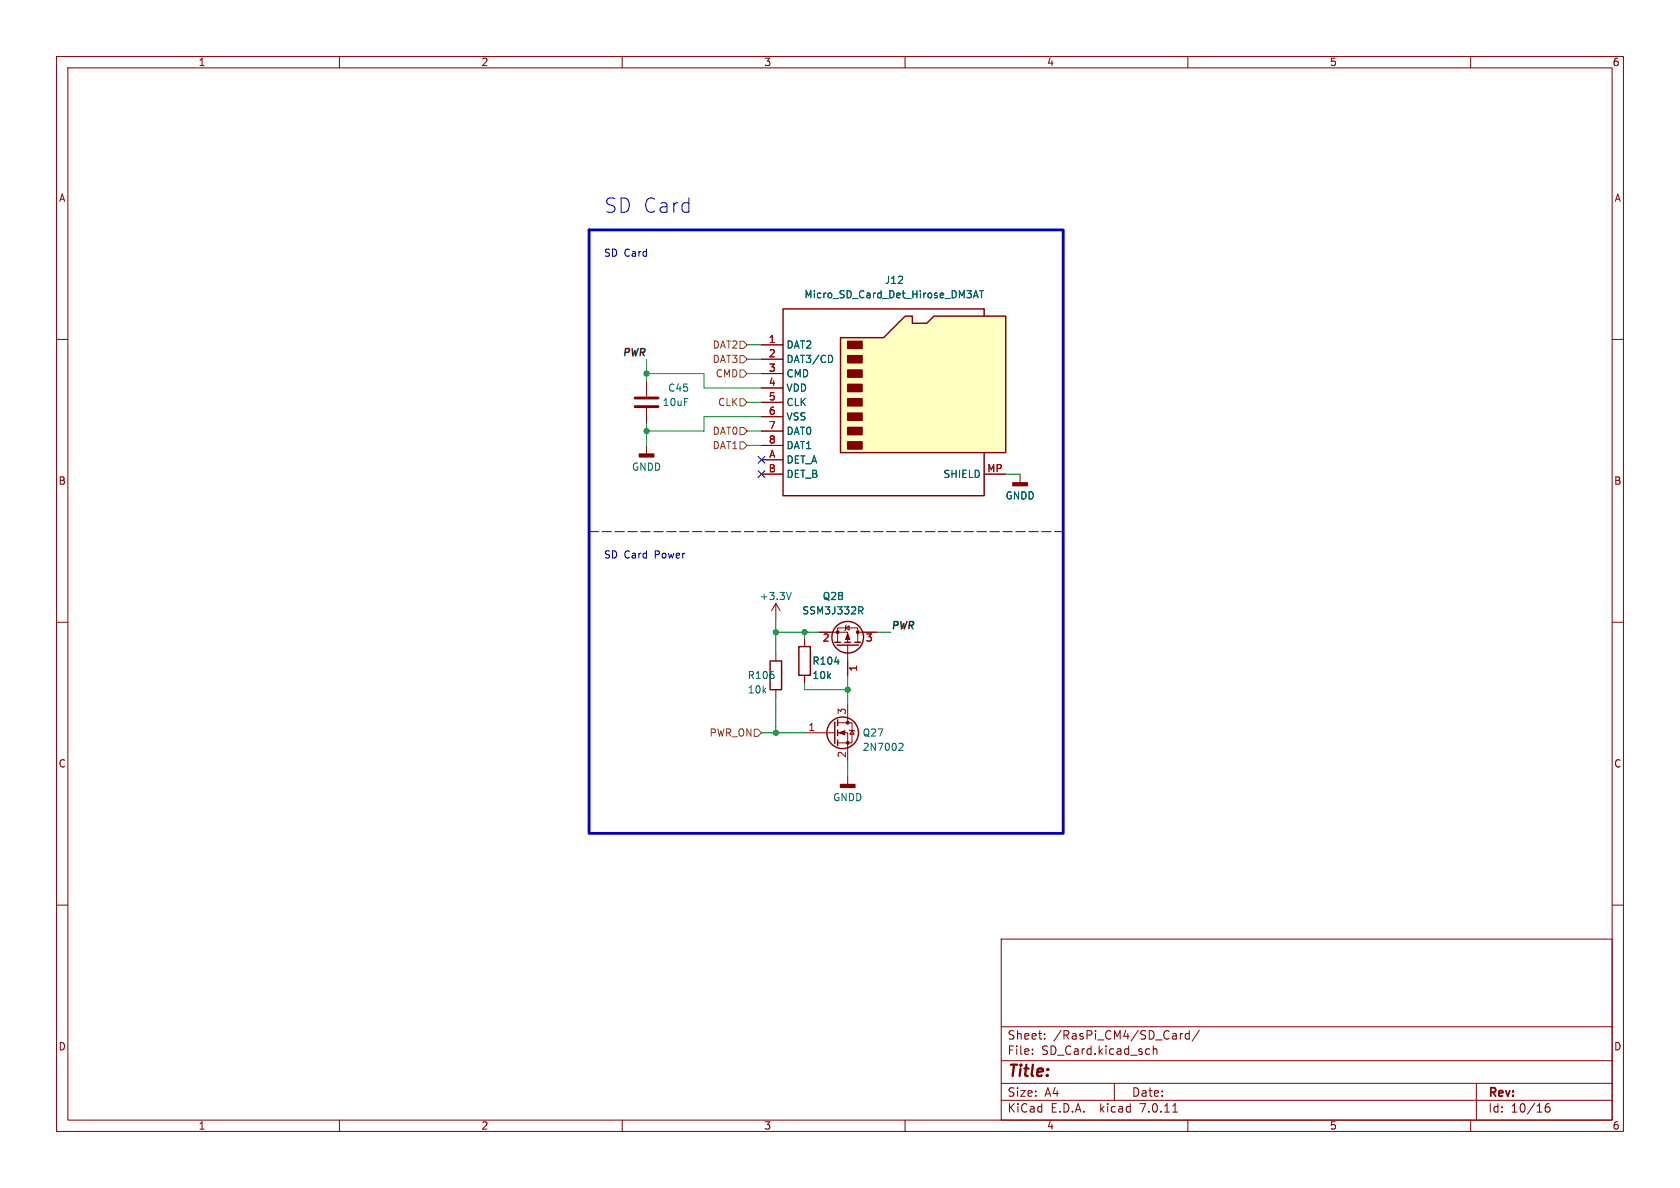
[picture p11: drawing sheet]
<svg xmlns="http://www.w3.org/2000/svg" width="297mm" height="210mm" viewBox="0 0 297 210" stroke-linecap="round" stroke-linejoin="round" font-family="sans-serif">
<g fill="none" stroke="#840000" stroke-width=".18">
<path d="M10 10h277v190h-277zM12 12h273v186h-273zM60 10v2M110 10v2M160 10v2M210 10v2M260 10v2M10 60h2M285 60h2M114.3 67.3v2.8M114.3 72.1v2.8M114.3 78.7v1.6"/>
<path d="M180.3 83.8v1.5M10 110h2M137.2 106.7v2.5M137.2 115.6v1.2M137.2 106.7l-.8 1.3M137.2 106.7l.7 1.3M142.2 113v1.3M142.2 119.4v1.3M144.8 111.8h5.1v1.7M148.1 113.5v-2.5h3.5v2.5M149.5 111l.6-.4v.8zM149.6 110.5l-.1 .1v.8l-.1 .1"/>
<path d="M149.9 114v5.4M151.6 111.8h3.3M285 110h2M137.2 121.9v1.3M142.2 129.5h5.4M148.1 129.5h1.8v5.1M148.1 127.8h2.5v3.5h-2.5M149.9 124.5v3.3M149.9 137.2v1.5M150.1 129l.1 .2h.8l.1 .1M150.6 129.2l.4 .6h-.8zM10 160h2"/>
<path d="M285 160h2M177 166h108v32h-108zM60 198v2M110 198v2M160 198v2M177 194.5h108M177 191.5h108M177 187.5h108M177 181.5h108M182.5 186.3v.1M182.5 185.5v.1M184.7 183.6v.1"/>
<path d="M184.7 182.8v.1M197 191.5v3M203.1 185.4l.1 .1M203.2 186.3l-.1 .1M203.9 184.9v1.5M203.9 185.5l.2-.1 .4 .1v.9M207.3 196.6h.9M208.7 182.7v1M209.1 182.7l-.3 .1-.1 .2M210 198v2M210.2 182.8l-.4-.1-.3 .3v.4l.2 .2h.5M210.2 182.2v1.5"/>
<path d="M212 182.1l-1.3 2M260 198v2M261 191.5v6.5M273.9 195.1a.59 .59 0 0 0-.7 .6v.6l.1 .2 .4 .1 .3-.1v-.5l-.1-.3h-.4l-.3 .3"/>
</g>
<g fill="#840000" stroke="#840000" stroke-width=".25">
<path d="M113 80.3h2.6v.5h-2.6z"/>
<path d="M179.1 85.3h2.5v.6h-2.5z"/>
<path d="M148.6 138.7h2.5v.5h-2.5z"/>
</g>
<g fill="none" stroke="#840000" stroke-width=".25">
<path d="M136.1 116.8h2.1v5.1h-2.1zM141.2 114.3h2.1v5.1h-2.1zM147.6 113.5h1M148 114h3.8M149.4 113.5h1M151.1 113.5h1M147.6 127.6v3.8M148.1 127.3v1M148.1 129v1M148.1 130.8v1"/>
<circle cx="149.9" cy="112.6" r="2.79"/>
<circle cx="149" cy="129.5" r="2.79"/>
</g>
<path d="M139.9 104.7l-.4 1.3M147.6 117h.7M151.8 107.3h.5l.3 .2-.2 .4h-.6M152.1 107.9l.5 .6M159.1 131.4l.4 .1 .1 .3-.7 .9h.7" fill="none" stroke="#006464" stroke-width=".18"/>
<path d="M112.3 70.4h4M112.3 71.9h4" fill="none" stroke="#840000" stroke-width=".51"/>
<g fill="#840000" stroke="#840000" stroke-width=".18">
<path d="M149.9 112l.3 1h-.7z"/>
<path d="M148.3 129.5l1.1-.3v.7z"/>
<circle cx="148.1" cy="111.8" r=".25"/>
<circle cx="151.6" cy="111.8" r=".25"/>
<circle cx="149.9" cy="131.3" r=".25"/>
<circle cx="149.9" cy="127.8" r=".25"/>
</g>
<path d="M148.6 59.7h7.6l3.8-3.8h1.3v1.3h2.5l1.3-1.3h12.7v24.1h-29.2z" fill="#ffffc2"/>
<g fill="#840000" stroke="#840000" stroke-width=".25">
<path d="M149.9 78.1h2.5v1.3h-2.5z"/>
<path d="M149.9 75.6h2.5v1.2h-2.5z"/>
<path d="M149.9 73h2.5v1.3h-2.5z"/>
<path d="M149.9 70.5h2.5v1.3h-2.5z"/>
<path d="M149.9 67.9h2.5v1.3h-2.5z"/>
<path d="M149.9 65.4h2.5v1.3h-2.5z"/>
<path d="M149.9 62.9h2.5v1.2h-2.5z"/>
<path d="M149.9 60.3h2.5v1.3h-2.5z"/>
</g>
<path d="M148.6 59.7h7.6l3.8-3.8h1.3v1.3h2.5l1.3-1.3h12.7v24.1h-29.2zM174 55.9v-1.3h-35.6v33h35.6v-7.6" fill="none" stroke="#840000" stroke-width=".25"/>
<g fill="none" stroke="#840000" stroke-width=".18">
<path d="M134.6 61h3.8M134.6 63.5h3.8M134.6 66h3.8M134.6 68.6h3.8M134.6 71.1h3.8M134.6 73.7h3.8M134.6 76.2h3.8M134.6 78.7h3.8M134.6 81.3h3.8M134.6 83.8h3.8M174 83.8h3.8M142.2 113v1.3"/>
<path d="M142.2 119.4v1.3M144.8 111.8h2.5M149.9 116.8v2.6M152.4 111.8h2.5"/>
</g>
<path d="M172.1 52.6l.4-1.2 .4 1.2M172.2 52.3h.6M173.2 51.4h.7M173.5 51.4v1.2M147 62.9l.2 .5-.2 .6M147.6 117h.7M151.8 107.3h.5l.3 .2-.2 .4h-.6M152.1 107.9l.5 .6" fill="none" stroke="#006464" stroke-width=".18"/>
<path d="M130.8 75.6h.6l.7 .6-.7 .6h-.6zM130.8 78.1h.6l.7 .6-.7 .7h-.6zM130.8 70.5h.6l.7 .6-.7 .7h-.6zM130.8 65.4h.6l.7 .6-.7 .7h-.6zM130.8 60.3h.6l.7 .7-.7 .6h-.6zM130.8 62.9h.6l.7 .6-.7 .6h-.6zM133.3 128.9h.7l.6 .6-.6 .7h-.7z" fill="none" stroke="#725600" stroke-width=".18"/>
<path d="M104.1 40.6h83.9v106.7h-83.9z" fill="none" stroke="#0000c2" stroke-width=".5"/>
<path d="M104.1 94h83.9" fill="none" stroke="#0000c2" stroke-width=".18" stroke-dasharray="1.7 .6"/>
<g fill="none" stroke="#009600" stroke-width=".18">
<path d="M114.3 63.5v3.8M114.3 74.9v3.8M114.3 66h10.2v2.6h10.1M132.1 76.2h2.5M132.1 61h2.5M132.1 63.5h2.5M132.1 66h2.5M132.1 71.1h2.5M132.1 78.7h2.5M134.6 73.7h-10.1v2.5h-10.2M177.8 83.8h2.5M137.2 111.8h7.6"/>
<path d="M137.2 109.2v6.4M142.2 111.8v1.2M149.9 119.4v5.1M154.9 111.8h2.6M134.6 129.5h7.6M137.2 123.2v6.3M142.2 120.7v1.2h7.7M149.9 134.6v2.6"/>
</g>
<path d="M134 80.7l1.2 1.2M134 83.2l1.2 1.2M135.2 80.7l-1.2 1.2M135.2 83.2l-1.2 1.2" fill="none" stroke="#000084" stroke-width=".18"/>
<g fill="#009600" stroke="#009600" stroke-width=".18">
<circle cx="149.9" cy="121.9" r=".46"/>
<circle cx="137.2" cy="111.8" r=".46"/>
<circle cx="142.2" cy="111.8" r=".46"/>
<circle cx="137.2" cy="129.5" r=".46"/>
<circle cx="114.3" cy="76.2" r=".46"/>
<circle cx="114.3" cy="66" r=".46"/>
</g>
<text font-size="3.5" fill="#0000c2" x="106.7" y="37.9">SD Card</text>
<text font-size="2.8" fill="#840000" x="178" y="190.9">Title:</text>
<g font-size="2.1" fill="#840000">
<text x="178" y="184">Sheet:</text>
<text x="186.2" y="184">/RasPi_CM4/SD_Card/</text>
<text x="178" y="186.7">File:</text>
<text x="184.1" y="186.7">SD_Card.kicad_sch</text>
<text x="178" y="196.9">KiCad</text>
<text x="178" y="194.1">Size:</text>
<text x="184.7" y="194.1">A4</text>
<text x="185.7" y="196.9">E.D.A.</text>
<text x="194.6" y="196.9">kicad</text>
<text x="200" y="194.1">Date:</text>
<text x="201.8" y="196.9">7.0.11</text>
<text x="263" y="194.3">Rev:</text>
<text x="263" y="196.9">Id:</text>
<text x="267.1" y="196.9">10/16</text>
</g>
<g font-size="1.8" fill="#840000">
<text x="35" y="11.9">1</text>
<text x="85" y="11.9">2</text>
<text x="135" y="11.9">3</text>
<text x="185" y="11.9">4</text>
<text x="235" y="11.9">5</text>
<text x="285" y="11.9">6</text>
<text x="10.3" y="35.9">A</text>
<text x="285.3" y="35.9">A</text>
<text x="10.3" y="85.9">B</text>
<text x="285.3" y="85.9">B</text>
<text x="10.3" y="135.9">C</text>
<text x="285.3" y="135.9">C</text>
<text x="10.3" y="185.9">D</text>
<text x="285.3" y="185.9">D</text>
<text x="35" y="199.9">1</text>
<text x="85" y="199.9">2</text>
<text x="135" y="199.9">3</text>
<text x="185" y="199.9">4</text>
<text x="235" y="199.9">5</text>
<text x="285" y="199.9">6</text>
</g>
<g font-size="1.8" fill="#0000c2">
<text x="106.7" y="45.5">SD Card</text>
<text x="106.7" y="98.8">SD Card</text>
<text x="115.9" y="98.8">Power</text>
</g>
<g font-size="1.8" fill="#006464">
<text x="142.1" y="52.9">Micro_SD_Card_Det_Hirose_DM3AT</text>
<text x="156.3" y="50.4">J12</text>
<text x="138.9" y="61.8">DAT2</text>
<text x="138.9" y="64.4">DAT3/CD</text>
<text x="117.1" y="72">10uF</text>
<text x="118" y="69.4">C45</text>
<text x="138.9" y="66.9">CMD</text>
<text x="138.9" y="69.4">VDD</text>
<text x="138.9" y="72">CLK</text>
<text x="138.9" y="74.5">VSS</text>
<text x="138.9" y="77.1">DAT0</text>
<text x="111.6" y="83.4">GNDD</text>
<text x="138.9" y="79.6">DAT1</text>
<text x="138.9" y="82.1">DET_A</text>
<text x="138.9" y="84.7">DET_B</text>
<text x="166.7" y="84.7">SHIELD</text>
<text x="177.7" y="88.5">GNDD</text>
<text x="134.2" y="106.3">+3.3V</text>
<text x="145.3" y="106.3">Q28</text>
<text x="141.7" y="108.8">SSM3J332R</text>
<text x="143.5" y="117.7">R104</text>
<text x="132.1" y="120.2">R106</text>
<text x="132.1" y="122.8">10k</text>
<text x="143.5" y="120.2">10k</text>
<text x="152.4" y="130.4">Q27</text>
<text x="152.4" y="132.9">2N7002</text>
<text x="147.2" y="141.8">GNDD</text>
</g>
<g font-size="1.8" fill="#0f0f0f">
<text x="109.8" y="63.1">PWR</text>
<text x="157.5" y="111.3">PWR</text>
</g>
<g font-size="1.8" fill="#725600">
<text x="125.9" y="61.8">DAT2</text>
<text x="125.9" y="64.4">DAT3</text>
<text x="126.4" y="66.9">CMD</text>
<text x="126.8" y="72">CLK</text>
<text x="125.9" y="77.1">DAT0</text>
<text x="125.9" y="79.6">DAT1</text>
<text x="125.3" y="130.4">PWR_ON</text>
</g>
<g font-size="1.8" fill="#a90000">
<text x="135.8" y="60.7">1</text>
<text x="135.8" y="63.2">2</text>
<text x="135.8" y="65.8">3</text>
<text x="135.8" y="68.3">4</text>
<text x="135.8" y="70.9">5</text>
<text x="135.8" y="73.4">6</text>
<text x="135.8" y="75.9">7</text>
<text x="135.8" y="83.6">B</text>
<text x="135.8" y="78.5">8</text>
<text x="135.9" y="81">A</text>
<text x="174.4" y="83.6">MP</text>
<text x="145.3" y="113.7">2</text>
<text x="153" y="113.7">3</text>
<text x="151.8" y="118.8" transform="rotate(-90 151.8 118.8)">1</text>
<text x="142.8" y="129.3">1</text>
<text x="149.6" y="126.4" transform="rotate(-90 149.6 126.4)">3</text>
<text x="149.6" y="134.1" transform="rotate(-90 149.6 134.1)">2</text>
</g>
</svg>
